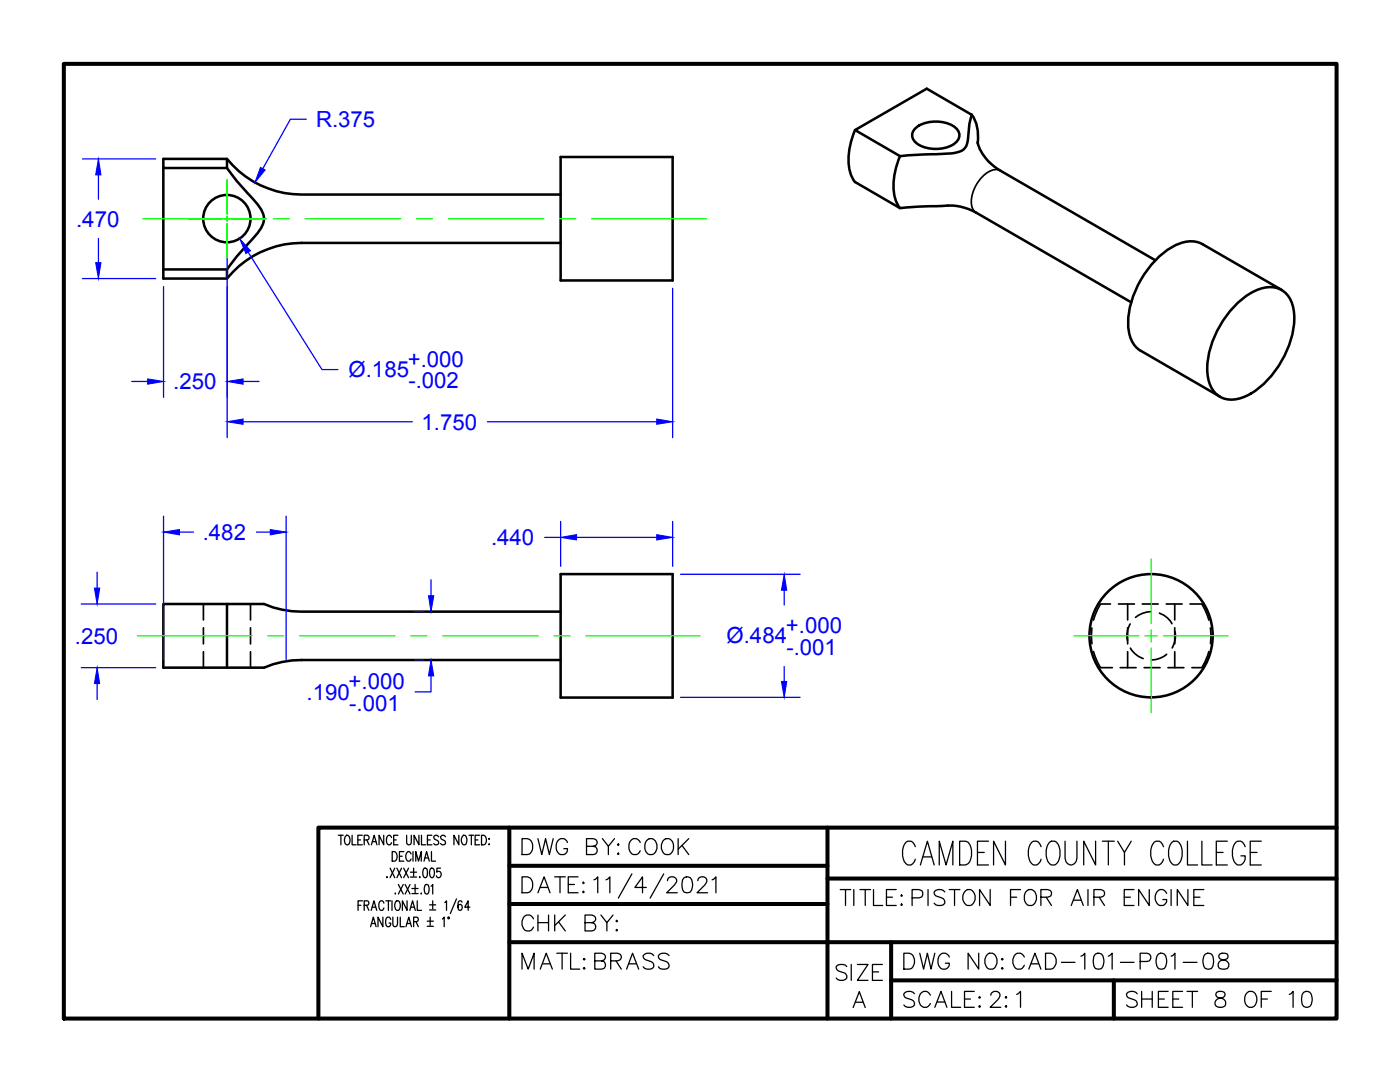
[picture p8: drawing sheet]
<svg xmlns="http://www.w3.org/2000/svg" width="279mm" height="216mm" viewBox="0 0 279 216" stroke-linecap="round" stroke-linejoin="round" font-family="sans-serif">
<!-- layer: MD_Visible -->
<g fill="none" stroke="#000" stroke-width=".51">
<path d="M32.6 33.5v22.1h12.7M45.3 31.7v1.8l3 3.8a23.3 23.3 0 0 1 4.2 5.2 3.8 3.8 0 0 1-1.1 4l-4.2 4.7-1.9 2.6v1.8M45.3 33.5h-12.7v-1.8h12.7a19.1 19.1 0 0 0 14.9 7.1h51.7M111.9 31.3h22.3v24.7h-22.3zM170.6 25.9a11.8 11.8 0 0 0-.4 9.8l.4 .6 9 5.2 3.6-.3 4.8-.1a10.7 10.7 0 0 1 6.9 1.4l30.9 17.8M170.6 26l14.4-8.3 8.9 5.2-.5 2.7a8.1 8.1 0 0 1-.8 3.9 4.4 4.4 0 0 1-3.5 1.1l-9.5 .6zM179.6 31.1a11.8 11.8 0 0 0-.4 9.8l.4 .6M182.8 25.5a6.9 6.9 0 0 1 7.9 0 1.96 1.96 0 0 1-.6 3.4 7.1 7.1 0 0 1-7.3-.4 1.84 1.84 0 0 1 0-3zM193.9 22.9a7.9 7.9 0 0 1 1.2 5.7M195.1 28.4a8.8 8.8 0 0 0 4.6 5.7l30.9 17.8M32.6 53.8h12.7M111.9 48.5h-51.7a19.1 19.1 0 0 0-14.9 7.1"/>
<path d="M255.8 57.9l-15.8-9.2a5.9 5.9 0 0 0-5.7 .4 18.9 18.9 0 0 0-9.1 15.9 5.9 5.9 0 0 0 2.5 5M227.7 70l15.8 9.2M246.7 60.8a11.1 11.1 0 0 1 6.3-3.5 4.5 4.5 0 0 1 5 3.7 15.3 15.3 0 0 1-2.2 11.1 15.9 15.9 0 0 1-8.5 7.4 4.6 4.6 0 0 1-6.1-3.5 15.3 15.3 0 0 1 2.3-11 20.2 20.2 0 0 1 3.2-4.2zM111.9 114.6h22.3v24.6h-22.3zM45.3 120.5h-12.7v12.7h20.1a18.5 18.5 0 0 1 7.5-1.5h51.7M111.9 122h-51.7a22.7 22.7 0 0 1-7.7-1.5h-7.2v12.7"/>
<circle cx="45.3" cy="43.6" r="4.7"/>
<circle cx="229.7" cy="126.9" r="12.3"/>
</g>
<!-- layer: MD_Hidden -->
<g fill="none" stroke="#000" stroke-width=".34">
<path d="M40.6 120.5v3.2M40.6 125.3v3.2M40.6 130v3.2M50 120.5v3.2M50 125.3v3.2M50 130v3.2M217.9 125.3l-.1 1.6 .1 1.5M218.2 130l.8 2 .6 1.2h2.4M221.6 120.5h-2l-.6 1.2-.8 2M223.2 120.5h3.2M223.6 133.2h3.1M225 120.5v3.2"/>
<path d="M225 125.3v3.2M225 130v3.2M225.6 124.5a4.5 4.5 0 0 0-.6 3.3M225.6 129.3a4.7 4.7 0 0 0 2.5 2.1M228 120.5h3.1M228.3 133.2h3.2M229.7 122a5.2 5.2 0 0 0-3.1 1.2M231.4 122.3a4.6 4.6 0 0 1 2.5 2.2M232.7 120.5h3.2M232.8 130.6a4.9 4.9 0 0 1-3.1 1.1M233.1 133.2h3.2M234.4 120.5v3.2"/>
<path d="M234.4 125.3v3.2M234.4 130v3.2M234.5 126a4.5 4.5 0 0 1-.6 3.3M237.5 120.5h2.4l.6 1.2 .8 2M241.3 130l-.8 2-.6 1.2h-2M241.6 125.3l.1 1.6-.1 1.5"/>
</g>
<!-- layer: MD_Visible Narrow -->
<path d="M199.7 34.1a3.3 3.3 0 0 0-3.7 1.2 6.6 6.6 0 0 0-1.9 6.3l.7 .8" fill="none" stroke="#000" stroke-width=".34"/>
<!-- layer: BORDER -->
<path d="M12.7 12.7h254v190.5h-254z" fill="none" stroke="#000" stroke-width=".8"/>
<!-- layer: TITLE BLOCK -->
<path d="M101.6 165.1v38.1M101.6 172.8h63.5M165.1 165.1v38.1M165.1 175.3h101.6M266.7 165.1h-203.2v38.1M101.6 188h165.1M101.6 180.4h63.5M177.8 188v15.2M177.8 195.6h88.9" fill="none" stroke="#000" stroke-width=".8"/>
<!-- layer: TITLE TEXT -->
<g fill="none" stroke="#000" stroke-width=".25">
<path d="M67.5 166.7h1M68 166.7v1.9M68.9 167l.3-.3h.2a1.25 1.25 0 0 1 0 1.9 1.02 1.02 0 0 1-.5-1.6zM70.3 166.7v1.9h.8M71.4 167.6h.6M72.3 166.7h-.9v1.9h.9M72.3 179.7h-.8v2M72.7 167.6l.8-.1 .2-.3-.2-.4-.8-.1v1.9M73.2 167.6l.5 1M74.1 168.6l.6-1.9 .5 1.9M74.3 167.9h.7M76.6 166.7v1.9l-1-1.9v1.9"/>
<path d="M77 179.7h1M77.2 174.9v.2l.1-.1M77.5 179.7v2M77.9 173.2l.9 1.9M78.1 167.1l-.3-.4a1.03 1.03 0 0 0-.5 1.6 .47 .47 0 0 0 .5 .3 .47 .47 0 0 0 .3-.5M78.2 179.7v2M78.3 169.9a1.03 1.03 0 0 1 1 .7 1.03 1.03 0 0 1-.3 1.1l-.7 .1zM78.6 167.6h.5M78.8 173.2l-.9 1.9M78.9 178.2l-.1 .1h.2M79.2 173.2l.9 1.9M79.4 166.7h-.8v1.9h.8"/>
<path d="M79.5 176.5l1 1.9M79.7 170.9h.6M80.1 173.2l-.9 1.9M80.5 176.5l-1 1.9M80.6 173.2l.9 1.9M80.6 169.9h-.9v1.9h.9M80.9 176.5l.9 1.9M81.2 166.7v1.4a.47 .47 0 0 0 .4 .5 .47 .47 0 0 0 .5-.5v-1.4M81.2 179.7v2l-.9-2v2M81.5 173.2l-.9 1.9M81.8 176.5l-.9 1.9M81.9 174h1.2"/>
<path d="M81.9 175h1.2M82 170.4l-.3-.5h-.3a1.25 1.25 0 0 0 0 1.9 .52 .52 0 0 0 .6-.4M82.2 177.3h1.2M82.2 178.3h1.2M82.4 169.9v1.9M82.6 173.2v1.6M82.8 176.5v1.6M83 171.8v-1.9l.5 1.9 .6-1.9v1.9M83.3 179.7v2h.8M83.6 166.7v1.9l-1-1.9v1.9M83.8 174.9v.2v-.1M84.1 178.2l-.1 .1h.1"/>
<path d="M84.1 166.7v1.9h.9M84.6 173.3l.3-.1a.85 .85 0 0 1 .4 1.1l-.2 .7-.3 .1a1.46 1.46 0 0 1-.2-1.8zM84.6 171.8l.5-1.9 .6 1.9M84.8 171.2h.7M84.9 176.6l.3-.1a1.1 1.1 0 0 1 .4 1.5l-.2 .3-.3 .1a1.21 1.21 0 0 1-.3-1.6zM85.3 167.6h.6M85.9 173.3l.4-.1a1.27 1.27 0 0 1 0 1.9h-.2a1.46 1.46 0 0 1-.2-1.8zM86 176.8l.4-.3v1.9M86.1 169.9v1.9h.8M86.2 166.7h-.9v1.9h.9M86.4 179.7v1.7M87.5 167a.53 .53 0 0 0-.4-.4 .53 .53 0 0 0-.5 .4l.1 .4 .7 .4a.46 .46 0 0 1 .1 .4 .46 .46 0 0 1-.3 .4h-.3l-.3-.3"/>
<path d="M87.9 173.2h-.7v.8a.58 .58 0 0 1 .9 .5 .58 .58 0 0 1-.9 .5l-.1-.2M88.9 167a.53 .53 0 0 0-.5-.4 .53 .53 0 0 0-.5 .4l.2 .4 .7 .4 .1 .5a.57 .57 0 0 1-1 0M91.1 179.4l-1.2 2.9M91.6 166.7v1.9l-1-1.9v1.9M92.4 166.8l.1-.1a.92 .92 0 0 1 .6 1.4 .47 .47 0 0 1-.5 .5 .47 .47 0 0 1-.4-.5l-.1-.7zM93.6 166.7h.9M94.1 166.7v1.9M94.8 167.6h.6M95.7 166.7h-.9v1.9h.9M96.1 166.7a1.03 1.03 0 0 1 1 .6 1.03 1.03 0 0 1-.3 1.2l-.7 .1zM97.5 168.5h.2zM97.6 167.3v.2z"/>
<path d="M104.2 175h1a1.8 1.8 0 0 1 .5 3l-1.5 .1zM107.4 178.1l1.2-3.1 1.2 3.1M107.8 177.1h1.5M110.7 175h2.1M111.8 175v3.1M113.4 176.5h1.2M115.4 175h-2v3.1h2M116.4 176l.2 .2-.2 .1-.1-.1zM116.4 177.8l.2 .2-.2 .1-.1-.1zM118.5 175.6l.4-.2 .4-.4v3.1M120.9 175.6l.4-.2 .4-.4v3.1M126.1 174.4l-2.7 4.8"/>
<path d="M129 177.1h-2.3l1.5-2.1v3.1M132.5 174.4l-2.7 4.8M133.2 175.7a.72 .72 0 0 1 .6-.7 1.05 1.05 0 0 1 1.2 .6v.3l-.4 .7-1.5 1.5h2.1M136.5 175.1a1.03 1.03 0 0 1 1.5 .5 2.58 2.58 0 0 1-.2 2.4 1.08 1.08 0 0 1-1.6-.5 2.82 2.82 0 0 1 .3-2.4zM139.3 175.7a.72 .72 0 0 1 .6-.7h.6a.78 .78 0 0 1 .4 1.2l-1.8 1.9h2.1M142.1 175.6l.4-.2 .4-.4v3.1M71.5 180.6h.5M72.7 180.6h.8l.1-.3-.1-.5-.8-.1v2M73.2 180.6l.4 1.1M74 184.9l.5-1.9 .6 1.9M74.1 181.7l.5-2 .6 2M74.2 184.3h.6"/>
<path d="M74.3 181h.7M76.4 183v1.9l-1-1.9v1.9M76.6 180.2a.49 .49 0 0 0-.7-.4 1.39 1.39 0 0 0 .1 1.9 .52 .52 0 0 0 .6-.5M78 183.5a.49 .49 0 0 0-.8-.4 1.39 1.39 0 0 0 .1 1.8 .55 .55 0 0 0 .7-.7h-.4M78.4 183v1.7a.44 .44 0 0 0 .4 .2 .44 .44 0 0 0 .4-.2l.1-1.7M78.9 180a.47 .47 0 0 1 .5-.3 .47 .47 0 0 1 .4 .5v1a.45 .45 0 0 1-.2 .4 .45 .45 0 0 1-.5 0l-.3-.7zM79.9 183v1.9h.8M81 184.9l.6-1.9 .5 1.9M81.2 184.3h.7M81.8 181.7l.5-2 .6 2M82 181h.7M82.6 183.9l.8-.1 .1-.2-.1-.5-.8-.1v1.9"/>
<path d="M83 183.9l.5 1M85.3 183.8h1.2M85.3 184.8h1.2M85.7 180.6h1.3M85.7 181.6h1.3M85.9 183v1.7M88.3 183.4l.3-.4v1.9M88.8 180.1l.3-.4v2M89.4 183h.2l-.1 .3zM92.2 180a.4 .4 0 0 0-.6-.2l-.2 .8 .2 1a.57 .57 0 0 0 .7-.4 .57 .57 0 0 0-.4-.7l-.3 .1-.2 .4M93.8 181h-1l.6-1.3v2M170.7 200h1.6"/>
<path d="M170.3 201l1.2-3.1 1.2 3.1"/>
</g>
<!-- layer: DIMENSIONS -->
<g fill="none" stroke="#00f" stroke-width=".25">
<path d="M16.5 31.7h14.6M19.6 34.9v4.9M61.1 23.8h-3.1l-5.5 9.9M16.5 55.6h14.6M19.6 47.6v4.8M32.6 57.2v22.1M45.3 45.3v42M49.5 50.3l14.8 23.4h3.1M134.2 57.5v29.8M26.3 76.1h3.2M48.5 76.1h3.2M48.5 84.2h33.8"/>
<path d="M97.3 84.2h33.8M19.4 114.2v3.1M32.6 103v28.6M35.8 106.2h2.8M51.2 106.2h2.7M57.1 103v28.6M86 115.7v3.2M108.7 107.2h3.2M111.9 104.1v8.9M115.1 107.2h16M134.2 104.1v8.9M135.8 114.6h23.9"/>
<path d="M156.5 117.8v2.9M16.2 133.2h14.9M16.2 120.5h14.9M19.4 136.4v3.2M82.8 122h1.7M82.8 131.7h1.7M86 134.9v3.1h-3.2M135.8 139.1h23.9M156.5 133v3"/>
</g>
<g fill="#00f" stroke="#00f" stroke-width=".2">
<path d="M19.6 31.7l.6 3.2h-1.1z"/>
<path d="M19.1 52.4h1.1l-.6 3.2z"/>
<path d="M52 33.4l.9 .5-2 2.5z"/>
<path d="M47.8 47.6l2.2 2.4-.9 .6z"/>
<path d="M45.3 84.2l3.2-.6v1.1z"/>
<path d="M131.1 83.6l3.1 .6-3.1 .5z"/>
<path d="M29.5 75.6l3.1 .5-3.1 .6z"/>
<path d="M45.3 76.1l3.2-.5v1.1z"/>
<path d="M19.4 133.2l.5 3.2h-1.1z"/>
<path d="M18.8 117.3h1.1l-.5 3.2z"/>
<path d="M131.1 106.7l3.1 .5-3.1 .5z"/>
<path d="M111.9 107.2l3.2-.5v1z"/>
<path d="M85.5 118.9h1.1l-.6 3.1z"/>
<path d="M86 131.7l.6 3.2h-1.1z"/>
<path d="M156.5 114.6l.5 3.2h-1z"/>
<path d="M156 136h1l-.5 3.1z"/>
<path d="M32.6 106.2l3.2-.5v1z"/>
<path d="M53.9 105.7l3.2 .5-3.2 .5z"/>
</g>
<!-- layer: CENTER -->
<g fill="none" stroke="#0f0" stroke-width=".25">
<path d="M45.3 35.9v6.8M28.5 43.6h24.6M45.3 43.2v.9M45.3 44.6v6.8M54.6 43.6h3.1M60.9 43.6h19.1M83.1 43.6h3.2M89.5 43.6h19M111.7 43.6h3.2M118.1 43.6h22.9M229.7 111.5v12.9M27.4 126.9h22.8"/>
<path d="M53.4 126.9h3.2M59.8 126.9h19M82 126.9h3.2M88.3 126.9h19.1M110.6 126.9h3.1M116.9 126.9h22.8M214.4 126.9h12.9M228.5 126.9h2.5M229.7 125.6v2.5M229.7 129.3v12.9M232.2 126.9h12.9"/>
</g>
<text font-size="8.8" x="179.2" y="173.9">CAMDEN COUNTY COLLEGE</text>
<g font-size="6.6">
<text x="103.4" y="171.8">DWG BY:COOK</text>
<text x="166.9" y="182">TITLE:PISTON FOR AIR ENGINE</text>
<text x="103.4" y="187">CHK BY:</text>
<text x="103.4" y="194.7">MATL:BRASS</text>
<text x="166.2" y="196.8">SIZE</text>
<text x="179.6" y="194.7">DWG NO:CAD-101-P01-08</text>
<text x="179.6" y="202.1">SCALE:2:1</text>
<text x="224" y="202.1">SHEET 8 OF 10</text>
</g>
<g font-size="4.4" fill="#00f">
<text x="63.1" y="25.3">R.375</text>
<text x="15.2" y="45.2">.470</text>
<text x="34.6" y="77.7">.250</text>
<text x="69.6" y="75.3">Ø.185</text>
<text x="81.4" y="73.2">+.000</text>
<text x="81.5" y="77.4">-.002</text>
<text x="84.1" y="85.7">1.750</text>
<text x="40.5" y="107.7">.482</text>
<text x="98" y="108.8">.440</text>
<text x="14.9" y="128.4">.250</text>
<text x="145" y="128.4">Ø.484</text>
<text x="156.8" y="126.3">+.000</text>
<text x="156.9" y="130.6">-.001</text>
<text x="69.6" y="137.5">+.000</text>
<text x="61.2" y="139.6">.190</text>
<text x="69.7" y="141.8">-.001</text>
</g>
</svg>
